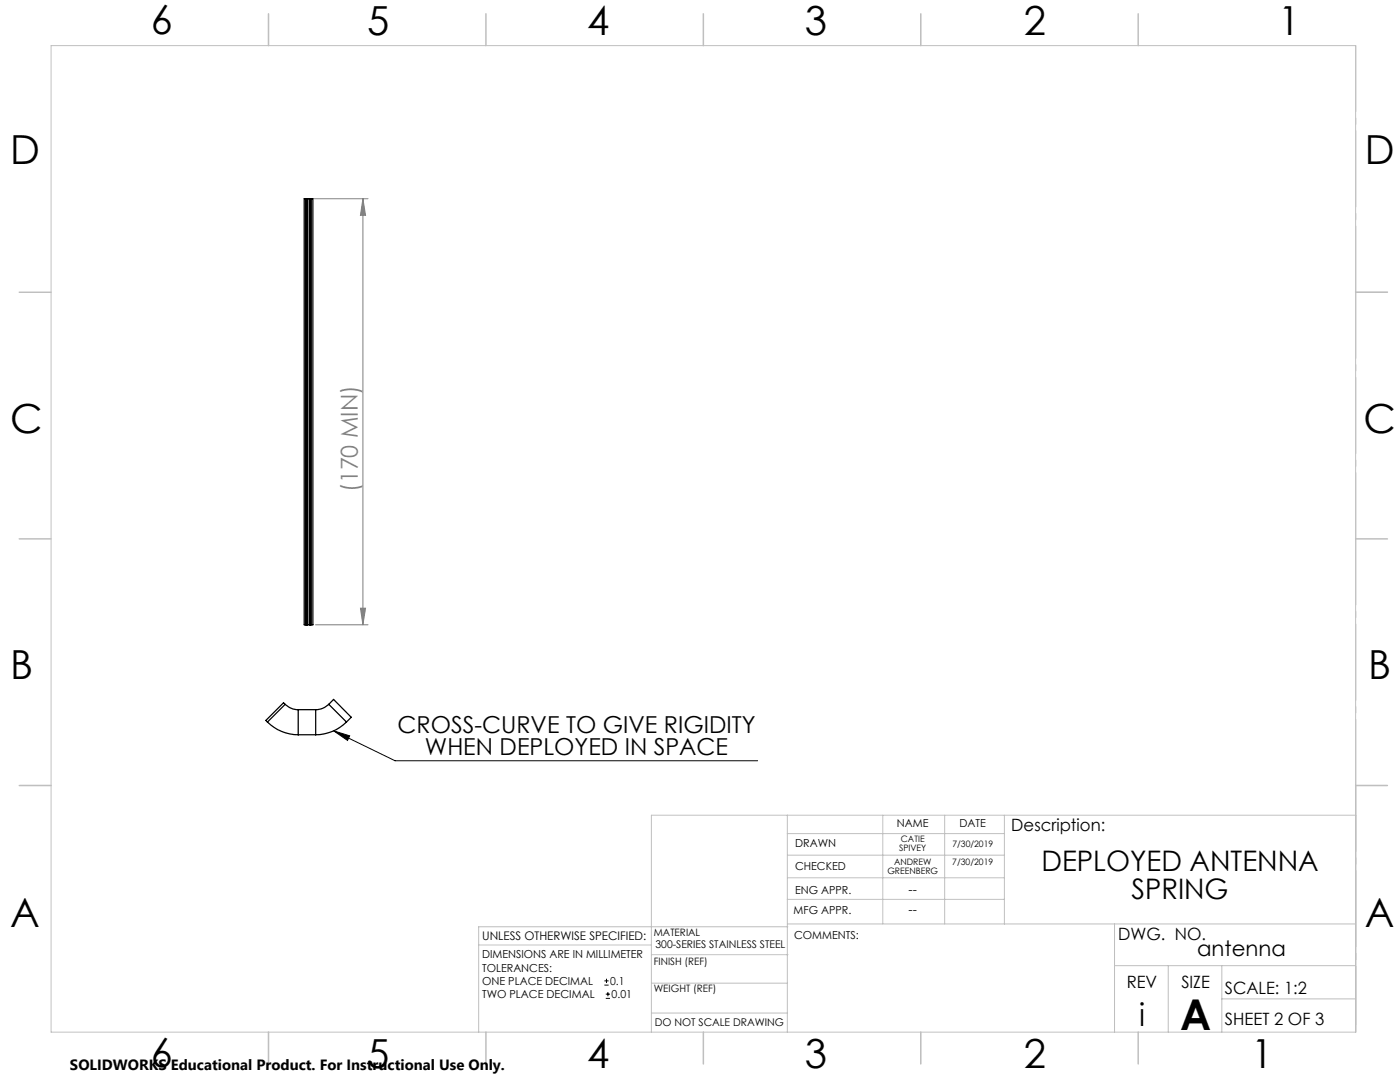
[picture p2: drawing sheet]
<svg xmlns="http://www.w3.org/2000/svg" width="279mm" height="216mm" viewBox="0 0 279 216" stroke-linecap="round" stroke-linejoin="round" font-family="sans-serif">
<path d="M66.6 145.8l3.2 1-.4 .9zM66.6 145.8l12.2 6h72.4M120.6 196.6h.9M120.6 195.7h.9M120.9 199.2h.8M120.9 198.4h.8M121 195.3v.8M121.3 197.9v.9" fill="none" stroke="#000" stroke-width=".2"/>
<path d="M62.7 39.7h10.7M72.4 39.7l.6 3.3h-1.1zM72.4 39.7v85M63 124.7h10.4M71.9 121.4h1.1l-.6 3.3z" fill="none" stroke="#808080" stroke-width=".2"/>
<path d="M270.6 9.1v49.2M270.6 58.3v49.2M270.6 107.5v49.2M270.6 156.7v49.2" fill="none" stroke="#c0c0c0" stroke-width=".2" stroke-dasharray="15.2 1.3 1.3 1.3" stroke-dashoffset="2.1"/>
<g fill="none" stroke="#c0c0c0" stroke-width=".2">
<path d="M10.2 9.1h260.3v196.9h-260.3zM270.5 58.3h6.4M270.5 156.7h6.4M157.1 162.7v43.3M157.1 175.2h43.3M157.1 170.6h43.3M157.1 166.3h43.3M157.1 179.5h43.3M176.2 162.7v21.7M188.5 162.7v21.7M200.4 162.7v21.7M270.6 162.7h-140.6v43.3"/>
<path d="M95.5 188.6h34.5M130 196.2h27.1M130 190.5h27.3M157.1 184.4h113.4M157.2 184.9h-61.7v21.1M222.4 184.4v21.6M222.4 192.7h48.1M233.2 192.7v13.3M243.8 199.3h26.7M243.8 192.7v13.3M130 202.1h27.1"/>
</g>
<g fill="none" stroke="#c0c0c0" stroke-width=".3">
<path d="M53.6 2.8v6.3M97 2.8v6.3M140.4 2.8v6.3M183.8 2.8v6.3M227.2 2.8v6.3M3.8 58.3h6.4M270.5 58.3h6.4M3.8 107.5h6.4M270.5 107.5h6.4M3.8 156.7h6.4M270.5 156.7h6.4M53.6 206v6.3"/>
<path d="M97 206v6.3M140.4 206v6.3M183.8 206v6.3M227.2 206v6.3"/>
</g>
<path d="M66.6 145.8l3.2 1-.4 .9z" fill="#000"/>
<path d="M72.4 39.7l.6 3.3h-1.1zM71.9 121.4h1.1l-.6 3.3z" fill="#808080"/>
<g fill="none" stroke="#000" stroke-width=".25">
<path d="M61.1 39.7v85M61.1 39.7h.3M61.1 39.7h-.4v85h.4M61.4 39.7h.3M61.4 39.7v85M61.7 39.7h.3M61.7 39.7v85M62 39.7h.4v85h-.4M62 39.7v85M62.1 39.7v85M61.1 124.7h.3M61.4 124.7h.3"/>
<path d="M61.7 124.7h.3M53.4 144.1a8.8 8.8 0 0 0 6.1 2.5M56.9 140.5a3.8 3.8 0 0 0 2.6 1.1M56.9 140.5l-3.5 3.6M56.9 140.5l-.3-.3-3.5 3.6 .3 .3M59.5 141.6v5M59.5 141.6h3.5M59.5 146.6h3.5M63 141.6v5M65.6 140.5a3.8 3.8 0 0 1-2.6 1.1M65.6 140.5l1-.9 3.5 3.5-1 1M65.6 140.5l3.5 3.6"/>
<path d="M69.1 144.1a8.8 8.8 0 0 1-6.1 2.5"/>
</g>
<text font-size="8.5" x="235.5" y="205.4">A</text>
<g font-size="8">
<text x="30.1" y="6.8">6</text>
<text x="73.3" y="6.9">5</text>
<text x="117.2" y="6.9">4</text>
<text x="160.6" y="6.9">3</text>
<text x="204.3" y="6.9">2</text>
<text x="255.1" y="6.9">1</text>
<text x="2.1" y="32.7">D</text>
<text x="272.4" y="32.7">D</text>
<text x="2.1" y="86.5">C</text>
<text x="272.1" y="86.5">C</text>
<text x="2.1" y="135.6">B</text>
<text x="273.1" y="135.6">B</text>
<text x="2.1" y="185">A</text>
<text x="272.4" y="185">A</text>
<text x="30.1" y="213">6</text>
<text x="73.3" y="213.1">5</text>
<text x="117.2" y="213.1">4</text>
<text x="160.6" y="213.1">3</text>
<text x="204.3" y="213.1">2</text>
<text x="249.7" y="213.1">1</text>
</g>
<text font-size="6.3" x="227.3" y="204.6">i</text>
<g font-size="5.6">
<text x="207.8" y="173.8">DEPLOYED ANTENNA</text>
<text x="225.8" y="179.4">SPRING</text>
</g>
<text font-size="4.7" fill="#808080" x="71.4" y="98.2" transform="rotate(-90 71.4 98.2)">(170 MIN)</text>
<g font-size="4.7">
<text x="79.3" y="146.2">CROSS-CURVE TO GIVE RIGIDITY</text>
<text x="84.8" y="150.7">WHEN DEPLOYED IN SPACE</text>
</g>
<text font-size="4.2" x="238.9" y="190.8">antenna</text>
<g font-size="3.4">
<text x="201.8" y="165.9">Description:</text>
<text x="223.2" y="187.6">DWG. NO.</text>
<text x="224.9" y="197.2">REV</text>
<text x="235.8" y="197.2">SIZE</text>
<text x="244.4" y="198.4">SCALE: 1:2</text>
<text x="244.4" y="204.6">SHEET 2 OF 3</text>
</g>
<text font-size="3" x="14" y="213.5">SOLIDWORKS Educational Product. For Instructional Use Only.</text>
<g font-size="2.5">
<text x="181.3" y="178.3">--</text>
<text x="181.3" y="182.3">--</text>
</g>
<text font-size="2.4" x="96.2" y="187.5">UNLESS OTHERWISE SPECIFIED:</text>
<g font-size="2.2">
<text x="179" y="165.1">NAME</text>
<text x="191.5" y="165.1">DATE</text>
<text x="158.7" y="169">DRAWN</text>
<text x="158.7" y="173.5">CHECKED</text>
<text x="158.7" y="178.3">ENG APPR.</text>
<text x="158.4" y="182.4">MFG APPR.</text>
<text x="96.2" y="191.2">DIMENSIONS ARE IN MILLIMETER</text>
<text x="158.5" y="187.4">COMMENTS:</text>
<text x="96.2" y="193.9">TOLERANCES:</text>
<text x="96.2" y="196.5">ONE PLACE DECIMAL</text>
<text x="121.8" y="196.5">0.1</text>
<text x="96.2" y="199.2">TWO PLACE DECIMAL</text>
<text x="122.1" y="199.2">0.01</text>
</g>
<g font-size="2.1">
<text x="130.8" y="189.1">300-SERIES STAINLESS STEEL</text>
<text x="130.7" y="204.6">DO NOT SCALE DRAWING</text>
</g>
<g font-size="2">
<text x="130.5" y="186.8">MATERIAL</text>
<text x="130.5" y="192.5">FINISH (REF)</text>
<text x="130.5" y="198">WEIGHT (REF)</text>
</g>
<g font-size="1.8">
<text x="179.8" y="168">CATIE</text>
<text x="178.4" y="172.6">ANDREW</text>
<text x="179.5" y="169.7">SPIVEY</text>
<text x="190.1" y="172.6">7/30/2019</text>
<text x="190.1" y="169">7/30/2019</text>
<text x="177.1" y="174.3">GREENBERG</text>
</g>
</svg>
